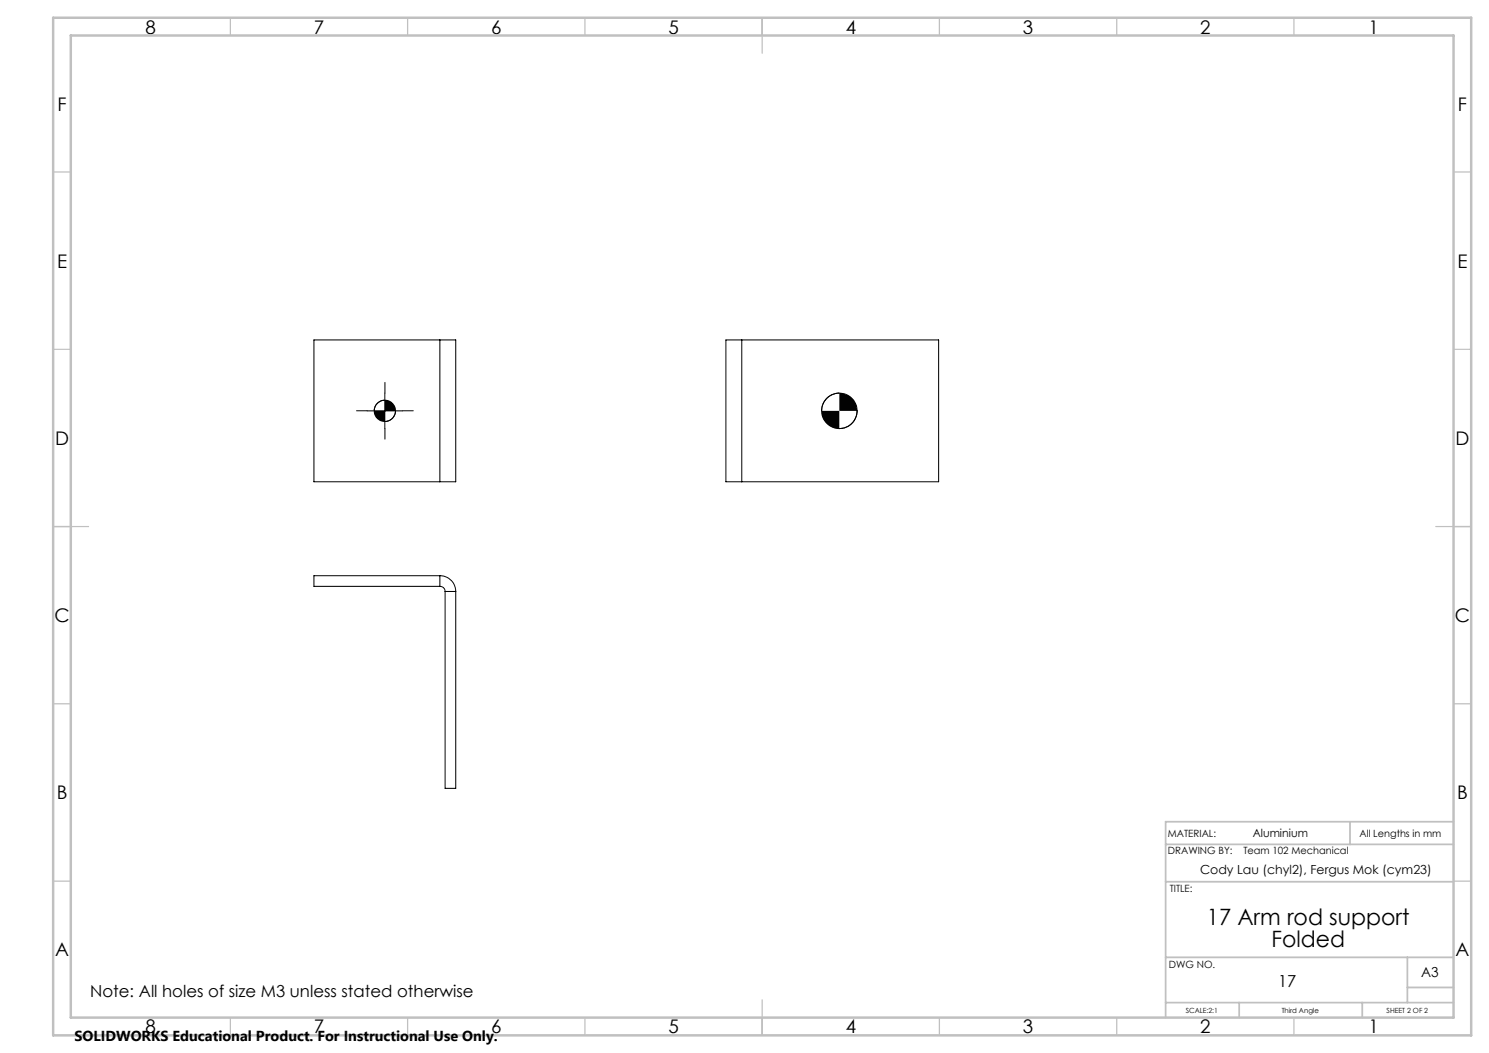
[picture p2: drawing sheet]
<svg xmlns="http://www.w3.org/2000/svg" width="420mm" height="297mm" viewBox="0 0 420 297" stroke-linecap="round" stroke-linejoin="round" font-family="sans-serif">
<g fill="none" stroke="#000" stroke-width=".28">
<path d="M124.1 95.9h4.5v40h-4.5M124.1 95.9v40M124.1 95.9h-35.6v40h35.6M209.2 95.9h-4.4v40h4.4M209.2 95.9h55.6v40h-55.6M209.2 95.9v40M103.5 115.9h10.1M108.5 112.9a3 3 0 0 0-2.9 3M108.5 110.9v10M111.5 115.9a3 3 0 0 1-3 3M236.7 110.9a5.1 5.1 0 0 0-5 5M241.8 115.9a5.1 5.1 0 0 1-5.1 5"/>
<path d="M124.1 165.4a1.45 1.45 0 0 1 1.5 1.4M124.1 162.4a4.5 4.5 0 0 1 4.5 4.4M124.1 162.4v3M124.1 162.4h-35.6v3h35.6M125.6 166.8v55.6h3v-55.6M125.6 166.8h3"/>
<circle cx="108.5" cy="115.9" r="3"/>
<circle cx="236.8" cy="115.9" r="5"/>
</g>
<path d="M103.6 115.9h-3M108.6 110.9v-3M113.6 115.9h3M108.6 120.9v3" fill="none" stroke="#000" stroke-width=".28" stroke-dasharray="15.2 1.3 1.3 1.3"/>
<g fill="none" stroke="#c0c0c0" stroke-width=".35">
<path d="M65 5v5M115 5v5M165 5v5M215 5v10M265 5v5M315 5v5M365 5v5M15 48.5h5M410 48.5h5M15 98.5h5M410 98.5h5M15 148.5h10"/>
<path d="M405 148.5h10M15 198.5h5M410 198.5h5M15 248.5h5M410 248.5h5M65 287v5M115 287v5M165 287v5M215 282v10M265 287v5M315 287v5M365 287v5"/>
</g>
<path d="M328.8 238.2h81.2M380.8 231.8v6.4M410 231.8h-81.2v55.2M328.8 248.7h81.2M328.8 270h81.2M397 270v12.8M397 278.5h13M328.8 282.8h81.2M349.5 282.8v4.2M384.2 282.8v4.2" fill="none" stroke="#c0c0c0" stroke-width=".5"/>
<path d="M15 5h400v287h-400zM20 10h390v277h-390z" fill="none" stroke="#c0c0c0" stroke-width=".7"/>
<path d="M105.6 115.9a3.1 3.1 0 0 0 2.9 3v-3zM108.5 112.9v3h3a2.95 2.95 0 0 0-3-3zM231.7 115.9a5.1 5.1 0 0 0 5 5v-5zM236.7 110.9v5h5.1a5.1 5.1 0 0 0-5.1-5z" fill="#000"/>
<g font-size="6.3">
<text x="340.4" y="260.9">17 Arm rod support</text>
<text x="358.6" y="267.2">Folded</text>
</g>
<g font-size="5.3">
<text x="41" y="9.5">8</text>
<text x="88.5" y="9.5">7</text>
<text x="138.5" y="9.5">6</text>
<text x="188.5" y="9.5">5</text>
<text x="238.5" y="9.5">4</text>
<text x="288.5" y="9.5">3</text>
<text x="338.5" y="9.5">2</text>
<text x="386" y="9.5">1</text>
<text x="16.2" y="31.3">F</text>
<text x="411.2" y="31.3">F</text>
<text x="16.1" y="75.5">E</text>
<text x="411.1" y="75.5">E</text>
<text x="15.5" y="125.5">D</text>
<text x="410.5" y="125.5">D</text>
<text x="15.4" y="175.5">C</text>
<text x="410.4" y="175.5">C</text>
<text x="16" y="225.5">B</text>
<text x="411" y="225.5">B</text>
<text x="15.5" y="269.8">A</text>
<text x="410.5" y="269.8">A</text>
<text x="41" y="291.5">8</text>
<text x="88.5" y="291.5">7</text>
<text x="138.5" y="291.5">6</text>
<text x="188.5" y="291.5">5</text>
<text x="238.5" y="291.5">4</text>
<text x="288.5" y="291.5">3</text>
<text x="338.5" y="291.5">2</text>
<text x="386" y="291.5">1</text>
</g>
<g font-size="4.7">
<text x="25.4" y="281.2">Note: All holes of size M3 unless stated otherwise</text>
<text x="360.5" y="278.4">17</text>
</g>
<text font-size="4.1" x="21" y="293.7">SOLIDWORKS Educational Product. For Instructional Use Only.</text>
<text font-size="3.9" x="400.9" y="275.5">A3</text>
<text font-size="3.5" x="338.5" y="246.5">Cody Lau (chyl2), Fergus Mok (cym23)</text>
<text font-size="3.2" x="353.4" y="236.2">Aluminium</text>
<g font-size="2.8">
<text x="329.4" y="236.2">MATERIAL:</text>
<text x="383.5" y="236.2">All Lengths in mm</text>
<text x="329.4" y="241">DRAWING BY:</text>
<text x="350.7" y="241">Team 102 Mechanical</text>
<text x="329.9" y="251.7">TITLE:</text>
<text x="329.7" y="272.9">DWG NO.</text>
</g>
<g font-size="2">
<text x="334.5" y="285.6">SCALE:2:1</text>
<text x="361.5" y="285.6">Third Angle</text>
<text x="391.1" y="285.6">SHEET 2 OF 2</text>
</g>
</svg>
